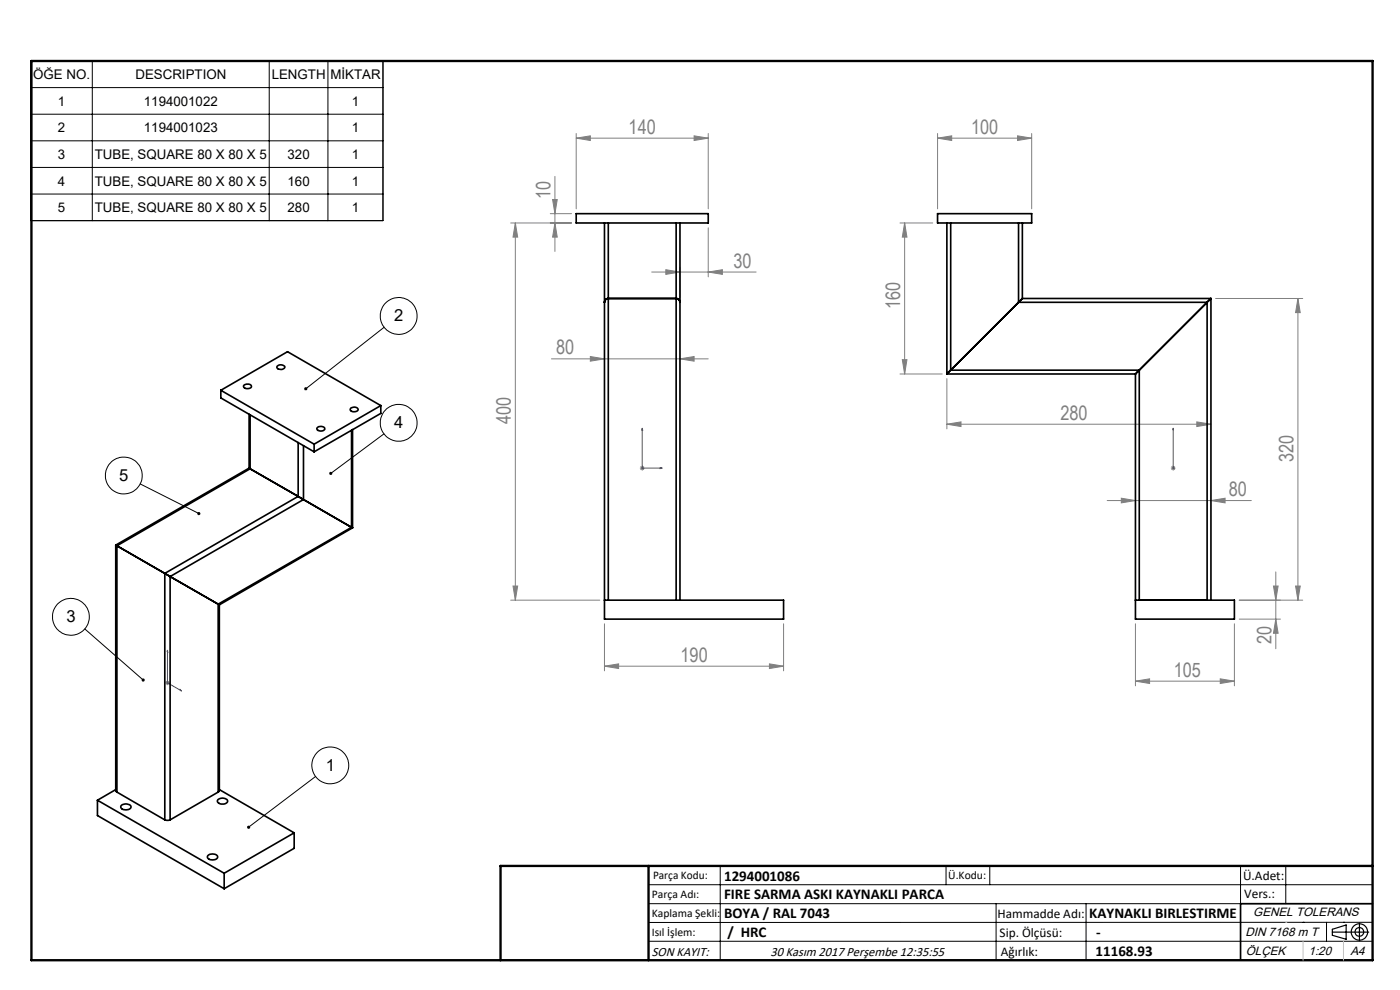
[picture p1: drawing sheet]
<svg xmlns="http://www.w3.org/2000/svg" width="297mm" height="210mm" viewBox="0 0 297 210" stroke-linecap="round" stroke-linejoin="round" font-family="sans-serif">
<g fill="none" stroke="#000" stroke-width=".21">
<path d="M6.5 12.9h74.7v33.9h-74.7zM6.5 18.6h74.7M19.6 12.9v33.9M57.1 12.9v33.9M69.6 12.9v33.9M6.5 24.2h74.7M6.5 29.9h74.7M6.5 35.5h74.7M6.5 41.2h74.7M81.5 69.4l-16.6 13.1M81.5 92l-11.3 8.4M29.7 102.6l12.5 6.3"/>
<path d="M18 133.4l12.4 10.8M67 164.7l-14.3 10.8M137.6 187.7h153.6M137.6 191.7h153.6M137.6 199.7h153.6M152.8 183.7v20M200.7 183.7v4M210 183.7v4M211.3 191.7v12M230.4 191.7v12M263.2 183.7v20M272.8 183.7v8"/>
<path d="M276.4 195.6h.1M281.4 195.6v4.1M285 195.6h.1M291.2 195.6l-153.6 .1"/>
<circle cx="84.6" cy="67" r="3.9"/>
<circle cx="84.6" cy="89.7" r="3.9"/>
<circle cx="26.3" cy="100.9" r="3.9"/>
<circle cx="15" cy="130.9" r="3.9"/>
<circle cx="70.1" cy="162.4" r="3.9"/>
</g>
<g fill="none" stroke="#000" stroke-width=".25">
<path d="M282.6 197.7h7.8M282.6 197.1l3-.9v3l-3-.8zM288.4 195.8v3.8M106.2 203.7h185"/>
<circle cx="288.4" cy="197.7" r="1.74"/>
<circle cx="288.4" cy="197.7" r=".93"/>
</g>
<path d="M136.2 90.8v8.5h4.3M136.2 90.8l.1 .5h-.2zM140.1 99.2l.4 .1-.4 .1zM248.9 99.2v.2zM248.9 90.8v.5v-.5M248.9 99.3h.1M248.9 90.8v8.5M35.5 137.9l.1 .4-.1-.1zM35.5 137.9v6.9l3 1.8M38.2 146.3l.3 .3-.3-.1z" fill="none" stroke="#00f" stroke-width=".21"/>
<g fill="none" stroke="#808080" stroke-width=".21">
<path d="M117.7 37.4v15.9M122.2 29.3l3-.5v1zM122.2 28.3v16M122.2 29.3h28M147.2 28.8l3 .5-3 .5zM150.2 28.3v16M198.9 29.3l3-.5v1zM198.9 29.3h20M198.9 28.3v16M215.9 28.8l3 .5-3 .5zM218.9 28.3v16M108.3 47.3h12.9"/>
<path d="M109.3 47.3v80M109.3 47.3l.5 3h-1zM116.7 45.3h4.5M117.2 42.3h1l-.5 3zM117.7 47.3l.5 3h-1zM138.3 57.7h22.1M141.3 57.2l3 .5-3 .5zM144.3 56.7v6.4M150.2 57.7l3-.5v1zM150.2 48.3v10.4M190.9 47.3h7M191.9 47.3v32"/>
<path d="M191.9 47.3l.5 3h-1zM117 76.1h33.2M125.2 75.6l3 .5-3 .5zM144.3 76.1l2.9-.5v1zM190.9 79.3h9M191.4 76.3h1l-.5 3zM257.9 63.3h18.5M275.3 63.3l.5 3h-1zM275.3 63.3v64M135.7 99.3h1M135.9 98.9l.7 .8M136.2 98.8v1"/>
<path d="M136.6 98.9l-.7 .8M200.9 90l3-.5v1zM200.9 80.3v10.7M200.9 90h56M248.4 99.3h1M248.5 98.9l.7 .8M248.9 98.8v1M249.2 98.9l-.7 .8M253.9 89.5l3 .5-3 .5zM234.9 106.2h30.6M237.9 105.7l3 .5-3 .5zM256.9 106.2l3-.5v1z"/>
<path d="M108.3 127.3h18.9M108.8 124.3h1l-.5 3zM128.2 132.3v10M166.2 132.3v10M240.9 132.3v13.2M261.9 132.3v13.2M262.9 131.3h8.7M270.2 124.3h.9l-.4 3zM270.7 131.3l.4 3h-.9zM270.7 121.3v16.3M274.8 124.3h1l-.5 3zM276.4 127.3h-13.5"/>
<path d="M35 144.8h1M35.2 144.5l.7 .7M35.5 144.3v1M35.9 144.5l-.7 .7M128.2 141.3l3-.5v1zM128.2 141.3h38M163.2 140.8l3 .5-3 .5zM240.9 144.5l3-.5v1zM240.9 144.5h21M258.9 144l3 .5-3 .5z"/>
</g>
<path d="M291.2 191.7h-28v12" fill="none" stroke="#000" stroke-width=".35"/>
<path d="M6.7 12.9h284.5v190.8h-284.5zM137.6 183.7v20M291.2 183.7h-185v20" fill="none" stroke="#000" stroke-width=".5"/>
<path d="M276.4 199.7v4M285 199.7v4" fill="none" stroke="#c0c0c0" stroke-width=".21"/>
<path d="M272.8 195.6h.1" fill="none" stroke="#c0c0c0" stroke-width=".25"/>
<path d="M64.7 82.2l-.2 .2 .1 .3 .3-.2-.3 .2a.35 .35 0 0 0 .5 0 .35 .35 0 0 0 .1-.4 .35 .35 0 0 0-.5-.1zM52.5 175.2l-.1 .4 .3-.1-.2 .2a.33 .33 0 0 0 .5 0 .33 .33 0 0 0 0-.5 .33 .33 0 0 0-.5 0zM30.1 144.1a.34 .34 0 0 0 .1 .4 .34 .34 0 0 0 .4 0l-.2-.3 .3 .2a.33 .33 0 0 0-.1-.4 .33 .33 0 0 0-.5 .1zM42 108.7a.33 .33 0 0 0 0 .5 .33 .33 0 0 0 .5-.1l-.3-.2 .3 .2v-.2a.31 .31 0 0 0-.2-.3 .31 .31 0 0 0-.3 .1zM69.9 100.2v.4l.3-.2-.3 .2a.33 .33 0 0 0 .5 .1 .33 .33 0 0 0 0-.5 .33 .33 0 0 0-.5 0z" fill="#000"/>
<g fill="#00f">
<path d="M140.1 99.2l.4 .1-.4 .1zM136.2 90.8l.1 .5h-.2z"/>
<path d="M38.2 146.3l.3 .3-.3-.1zM35.5 137.9l.1 .4-.1-.1z"/>
<path d="M248.9 99.2v.2zM248.9 90.8v.5z"/>
</g>
<g fill="#808080">
<path d="M144.3 76.1l2.9-.5v1zM125.2 75.6l3 .5-3 .5z"/>
<path d="M122.2 29.3l3-.5v1zM147.2 28.8l3 .5-3 .5zM128.2 141.3l3-.5v1zM163.2 140.8l3 .5-3 .5zM141.3 57.2l3 .5-3 .5zM150.2 57.7l3-.5v1zM198.9 29.3l3-.5v1zM215.9 28.8l3 .5-3 .5zM237.9 105.7l3 .5-3 .5zM256.9 106.2l3-.5v1zM240.9 144.5l3-.5v1zM258.9 144l3 .5-3 .5zM200.9 90l3-.5v1zM253.9 89.5l3 .5-3 .5z"/>
<path d="M191.4 76.3h1l-.5 3zM191.9 47.3l.5 3h-1z"/>
<path d="M274.8 124.3h1l-.5 3zM275.3 63.3l.5 3h-1z"/>
<path d="M117.2 42.3h1l-.5 3zM117.7 47.3l.5 3h-1zM109.3 47.3l.5 3h-1zM108.8 124.3h1l-.5 3zM270.2 124.3h.9l-.4 3zM270.7 131.3l.4 3h-.9z"/>
</g>
<g fill="none" stroke="#000" stroke-width=".35">
<path d="M122.2 45.3h28v2h-28zM128.2 47.3v84h38v-4h-38M129 47.3v80M143.4 47.3v80M144.3 47.3v80M198.9 45.3h20v2h-20zM200.9 47.3v32M201.7 47.3v31.2M216.1 47.3v16.8M216.9 47.3v16M58.8 77.7a1.09 1.09 0 0 1 1.6 .1 .93 .93 0 0 1-.8 .6 .93 .93 0 0 1-.9-.6zM128.2 64.1a.85 .85 0 0 1 .8-.8h14.4a.85 .85 0 0 1 .9 .8"/>
<path d="M200.9 79.3h40M201.7 78.5l-.8 .8M201.7 78.5h40M216.1 64.1h40M216.1 64.1l-14.4 14.4M216.9 63.3l-.8 .8M216.9 63.3h40M240.9 79.3v52h21v-4h-21M241.7 78.5l-.8 .8M241.7 78.5v48.8M256.1 64.1v63.2M256.1 64.1l-14.4 14.4"/>
<path d="M256.9 63.3l-.8 .8M256.9 63.3v64M46.8 82.8l19.8 11.4M46.8 82.8l14.2-8.2 19.8 11.4M46.8 82.8v1.6l19.8 11.4M51.7 81.8a.94 .94 0 0 1 1.6 .3 1.02 1.02 0 0 1-1.7-.2zM52.8 99.3l.3 .1M52.8 99.3l-28.2 16.3M52.8 87.9v11.4M53.1 99.4l-28.3 16.4M53.1 99.4l10.2 5.9M53.1 88v11.4"/>
<path d="M63.3 93.9v11.4M64.4 94.5v11.5M66.6 94.2v1.6M67.3 90.8a1.03 1.03 0 0 1 1.6 .1 .95 .95 0 0 1-1.7 0zM74.5 86.5a.92 .92 0 0 1 1.5 .5 .98 .98 0 0 1-1.7-.2zM74.6 91.3v20.6M74.8 91.1v20.9M80.8 86l-14.2 8.2M80.8 86v1.7l-14.2 8.1M24.6 115.6v52.2l.2 .2M24.6 115.6l.2 .2M24.8 115.8v52.2"/>
<path d="M24.8 115.8l10.2 5.8M63.3 105.3l1.1 .7M63.3 105.3l-28.3 16.3M64.4 106l-28.3 16.3M64.4 106l10.2 5.9M74.6 111.9l.2 .1M74.6 111.9l-28.3 16.3M74.8 112l-28.3 16.3M35 121.6l1.1 .7M35 121.6v52.3M36.1 122.3v51.6M36.1 122.3l10.2 5.9"/>
<path d="M46.3 128.2l.2 .1M46.3 128.2v39.8M46.5 128.3v39.4l-.2 .3M20.7 169.7v3.3l26.9 15.5M20.7 169.7l26.9 15.5M24.6 167.5l-3.9 2.2M24.8 168l10.2 5.9M25.8 170.8a1.36 1.36 0 0 1 2 .4 1.26 1.26 0 0 1-2.2 0zM35 173.9h1.1M46.2 169.6a1.36 1.36 0 0 1 2.1 .3 1.26 1.26 0 0 1-2.2 0zM46.3 168l-10.2 5.9M46.5 167.5l15.9 9.2"/>
<path d="M62.4 176.7l-14.8 8.5M62.4 176.7v3.2l-14.8 8.6M44.1 181.5a1.36 1.36 0 0 1 2.1 .3 1.26 1.26 0 0 1-2.2 0zM47.6 185.2v3.3"/>
</g>
<g font-size="4.2" fill="#808080">
<text x="133.4" y="28.3">140</text>
<text x="206" y="28.3">100</text>
<text x="116.8" y="42.2" transform="rotate(-90 116.8 42.2)">10</text>
<text x="155.6" y="56.7">30</text>
<text x="191" y="65.6" transform="rotate(-90 191 65.6)">160</text>
<text x="118" y="75.2">80</text>
<text x="225" y="89">280</text>
<text x="108.4" y="90" transform="rotate(-90 108.4 90)">400</text>
<text x="274.4" y="98.1" transform="rotate(-90 274.4 98.1)">320</text>
<text x="260.7" y="105.2">80</text>
<text x="269.7" y="136.6" transform="rotate(-90 269.7 136.6)">20</text>
<text x="144.4" y="140.3">190</text>
<text x="249" y="143.5">105</text>
</g>
<g font-size="3.5">
<text x="83.6" y="68.1">2</text>
<text x="83.6" y="90.8">4</text>
<text x="25.3" y="102">5</text>
<text x="14.1" y="132">3</text>
<text x="69.1" y="163.5">1</text>
</g>
<g font-size="3.2">
<text x="153.6" y="190.8">FIRE SARMA ASKI KAYNAKLI PARCA</text>
<text x="153.6" y="186.8">1294001086</text>
<text x="153.6" y="194.8">BOYA / RAL 7043</text>
<text x="231.1" y="194.8">KAYNAKLI BIRLESTIRME</text>
<text x="154.3" y="198.8">/ HRC</text>
<text x="232.4" y="202.8">11168.93</text>
<text x="232.5" y="198.8">-</text>
</g>
<g font-size="2.8">
<text x="7" y="16.8">ÖĞE NO.</text>
<text x="28.7" y="16.8">DESCRIPTION</text>
<text x="57.6" y="16.8">LENGTH</text>
<text x="70.1" y="16.8">MİKTAR</text>
<text x="12.3" y="22.4">1</text>
<text x="30.5" y="22.4">1194001022</text>
<text x="74.6" y="22.4">1</text>
<text x="12.3" y="28.1">2</text>
<text x="30.5" y="28.1">1194001023</text>
<text x="74.6" y="28.1">1</text>
<text x="12.3" y="33.7">3</text>
<text x="20.1" y="33.7">TUBE, SQUARE 80 X 80 X 5</text>
<text x="61" y="33.7">320</text>
<text x="74.6" y="33.7">1</text>
<text x="12.3" y="39.4">4</text>
<text x="20.1" y="39.4">TUBE, SQUARE 80 X 80 X 5</text>
<text x="61" y="39.4">160</text>
<text x="74.6" y="39.4">1</text>
<text x="12.3" y="45">5</text>
<text x="20.1" y="45">TUBE, SQUARE 80 X 80 X 5</text>
<text x="61" y="45">280</text>
<text x="74.6" y="45">1</text>
<text x="263.7" y="186.7">Ü.Adet:</text>
<text x="263.9" y="190.5">Vers.:</text>
<text x="211.6" y="194.8">Hammadde Adı:</text>
<text x="138.3" y="202.8">SON KAYIT:</text>
<text x="163.4" y="202.8">30 Kasım 2017 Perşembe 12:35:55</text>
<text x="212.1" y="198.7">Sip. Ölçüsü:</text>
<text x="212.3" y="202.7">Ağırlık:</text>
</g>
<g font-size="2.6">
<text x="265.9" y="194.4">GENEL TOLERANS</text>
<text x="264.2" y="198.5">DIN 7168 m T</text>
<text x="264.3" y="202.6">ÖLÇEK</text>
<text x="277.6" y="202.6">1:20</text>
<text x="286.5" y="202.6">A4</text>
</g>
<g font-size="2.5">
<text x="138.3" y="190.5">Parça Adı:</text>
<text x="138.5" y="186.5">Parça Kodu:</text>
<text x="201.2" y="186.5">Ü.Kodu:</text>
<text x="138.3" y="194.5">Kaplama Şekli:</text>
<text x="138.3" y="198.6">Isıl İşlem:</text>
</g>
</svg>
